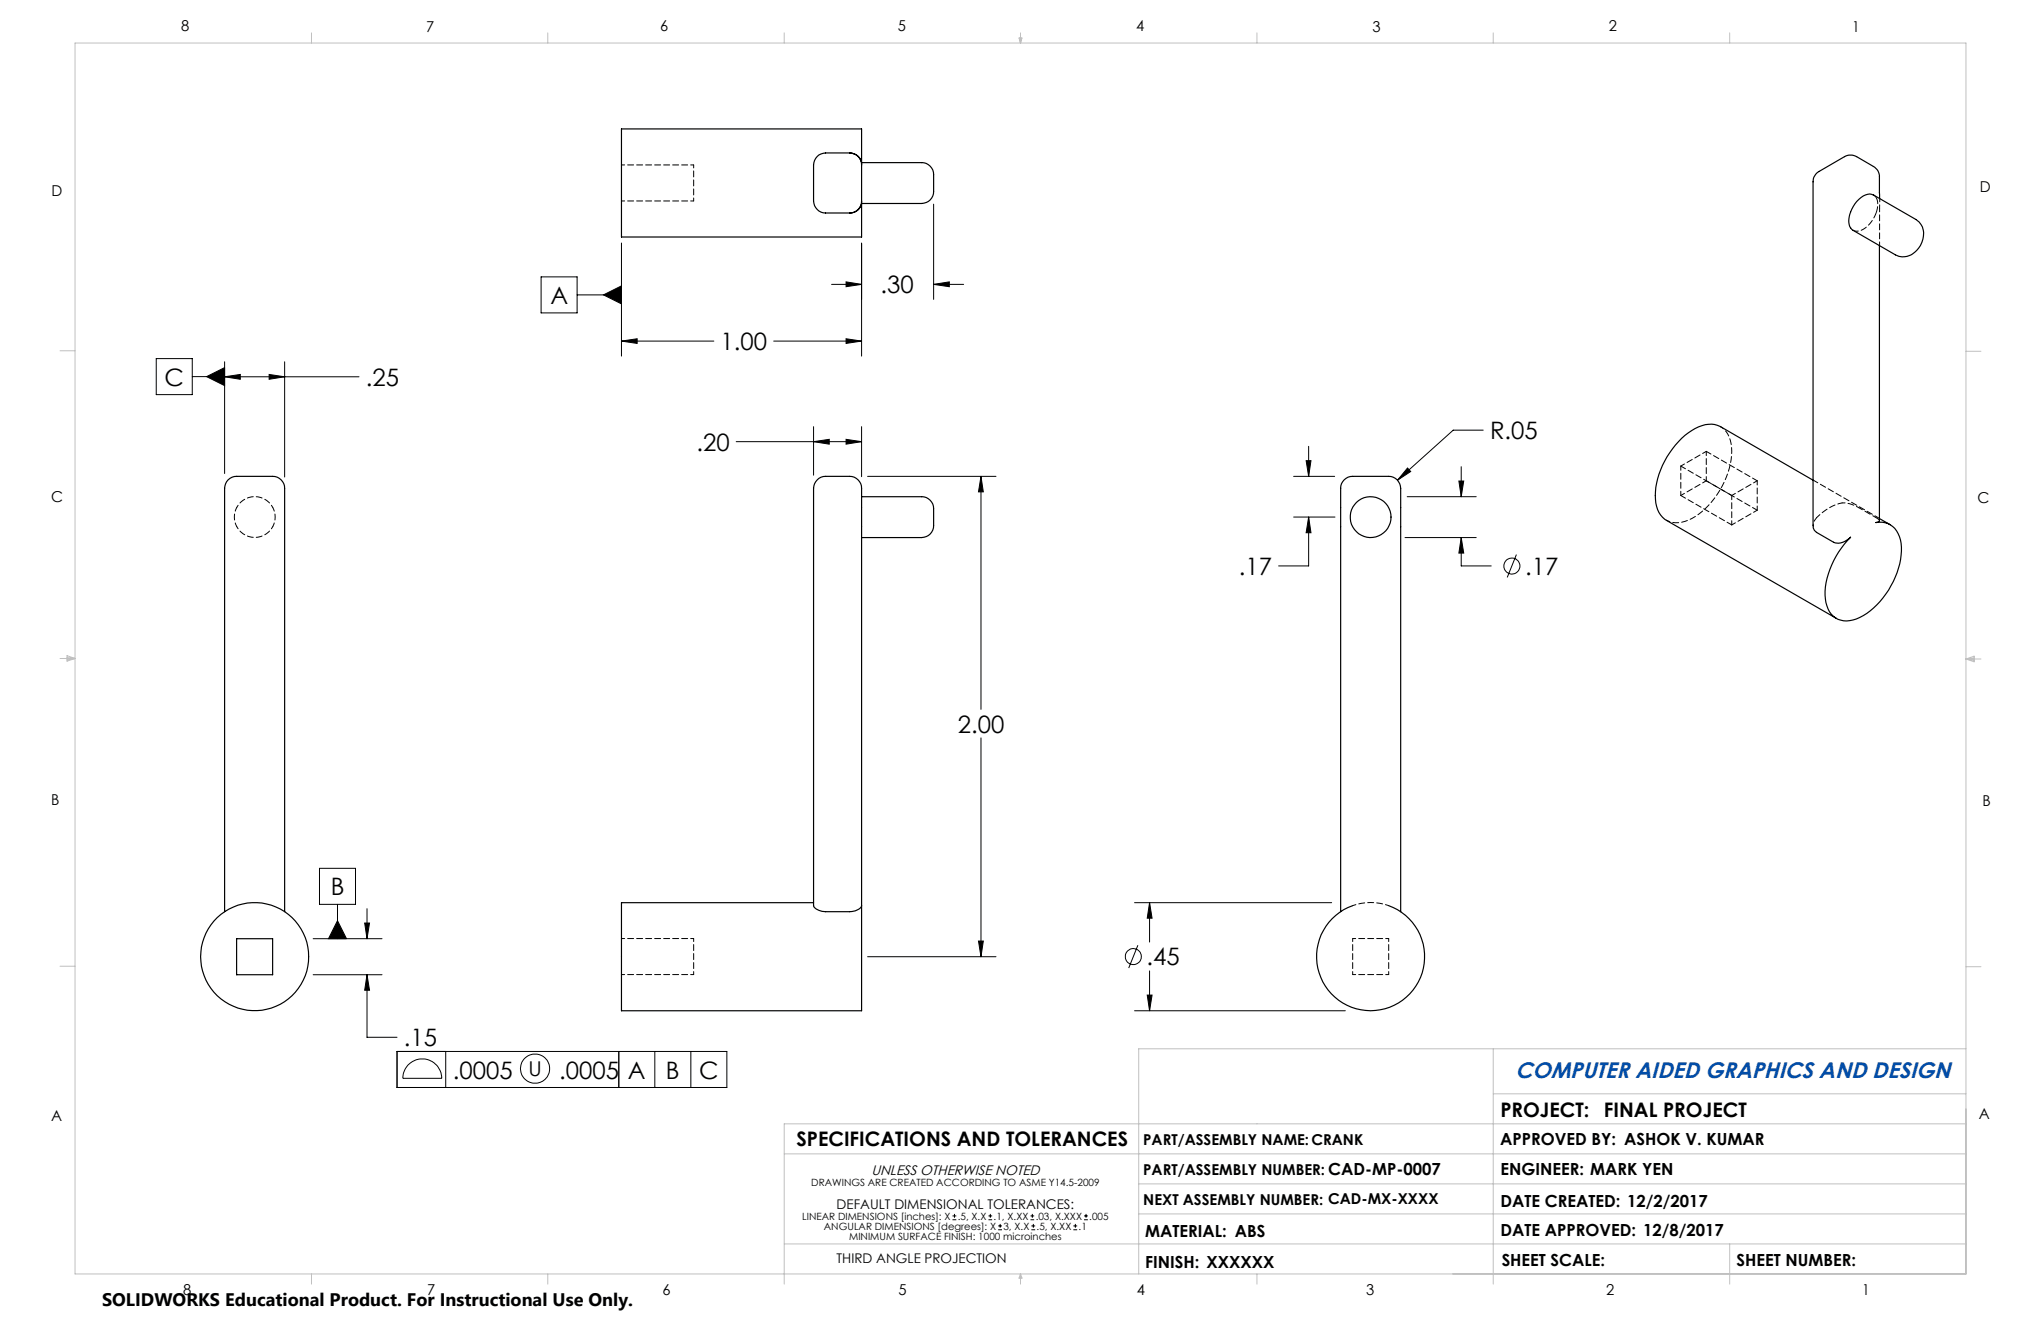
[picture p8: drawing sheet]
<svg xmlns="http://www.w3.org/2000/svg" width="432mm" height="279mm" viewBox="0 0 432 279" stroke-linecap="round" stroke-linejoin="round" font-family="sans-serif">
<g fill="none" stroke="#000" stroke-width=".21">
<path d="M114.5 58.6h7.6v7.6h-7.6zM131.5 51.4v23.9M179 59.6l3.3 .5-3.3 .5zM182.3 51.4v23.9M197.5 43.2v20.1M33.1 75.8h7.6v7.7h-7.6zM40.7 79.7h6.8M43.7 79.7l3.8-1.9v3.8zM47.5 79.7l3.3-.5v1zM47.5 76.5v23.7M47.5 79.7h28.5M56.9 79.2l3.3 .5-3.3 .5z"/>
<path d="M60.2 76.5v24.4M122.1 62.4h9.4M127.7 62.4l3.8-1.9v3.8zM131.5 72.1l3.3-.5v1zM131.5 72.1h19.5M163.7 72.1h18.6M175.9 60.1h6.4M179 71.6l3.3 .5-3.3 .5zM197.5 60.1h6.4M197.5 60.1l3.3-.5v1zM155.8 93.4h26.5M172.1 93.4l3.3-.5v1z"/>
<path d="M172.1 90.2v10.3M179 92.9l3.3 .5-3.3 .5zM182.3 90.2v10.6M276.3 97.4h1.1l-.5 3.4zM276.9 94.4v6.4M297.8 99l.6 .7-2.7 1.9zM309.1 98.7v6.4M313.8 91h-6.4l-11.7 10.6M183.6 100.8h27.1M207.5 100.8l.5 3.2h-1zM207.5 100.8v49.2M273.7 100.8h8.7"/>
<path d="M273.7 109.4h8.7M276.9 109.4l.5 3.3h-1.1zM276.9 109.4v10.3h-6.4M297.3 113.7h15M297.7 105.1h14.6M308.6 101.7h1.1l-.6 3.4zM309.1 113.7l.6 3.3h-1.1zM309.1 113.7v6h6.4M320.8 117.3l-1.9 4.8M207.5 156.1v46.3M66.3 198.5h14.5M67.6 183.7h7.6v7.6h-7.6z"/>
<path d="M71.4 194.7l1.9 3.8h-3.8zM71.4 191.3v7.2M77.2 195.2h1l-.6 3.3zM77.6 192.2v6.3M207 199h1l-.5 3.4zM240 190.9h41.7M240.7 199.9l-1.9 4.9M243.2 190.9l.5 3.3h-1zM243.2 190.9v8.3M66.3 206.2h14.5M77.6 206.2l.6 3.2h-1zM77.6 206.2v13.2h6.4"/>
<path d="M183.6 202.4h27.1M240 213.8h44.6M242.7 210.5h1l-.5 3.3zM243.2 205.4v8.4M84 222.4h69.8v7.6h-69.8zM86.4 225.2a4.1 4.1 0 0 1 4.5-.9 4.1 4.1 0 0 1 2.6 3.8h-8.3a4.2 4.2 0 0 1 1.2-2.9zM94.3 222.4v7.6M130.9 222.4v7.6M138.5 222.4v7.6M146.2 222.4v7.6M201.5 258h.8M201.5 257.2h.8"/>
<path d="M201.9 256.8v.8M209.1 258h.8M209.1 257.2h.8M209.5 256.8v.8M211.2 259.3h.8M211.6 258.9v.8M218 258h.8M218 257.2h.8M218.2 259.3h.8M218.4 256.8v.8M218.6 258.9v.8M227.1 259.3h.8"/>
<path d="M227.5 258.9v.8M229.3 258h.9M229.3 257.2h.9M229.8 256.8v.8M211.2 260.1h.8M218.2 260.1h.8M227.1 260.1h.8"/>
<circle cx="319.9" cy="119.7" r="1.69"/>
<circle cx="239.8" cy="202.3" r="1.69"/>
<circle cx="113.2" cy="226" r="3.1"/>
</g>
<g fill="none" stroke="#c0c0c0" stroke-width=".21">
<path d="M15.9 9.1h400v260.4h-400zM65.9 6.9v2.2M115.9 6.9v2.2M165.9 6.9v2.2M215.6 8h.6l-.3 1.1zM215.7 8l.2 1.1M215.9 6.9v2.2M216 8l-.1 1.1M265.9 6.9v2.2M315.9 6.9v2.2M365.9 6.9v2.2M12.7 74.2h3.2"/>
<path d="M415.9 74.3h3.2M12.7 139.3h3.2M14.2 139.1l1.7 .2M14.2 138.7l1.7 .6-1.7 .5zM15.9 139.3l-1.7 .3M415.9 139.4h3.2M415.9 139.4l1.8-.6v1.2zM415.9 139.4l1.8 .3M417.7 139.2l-1.8 .2M12.7 204.4h3.2M415.9 204.5h3.2M315.9 221.8v49.8"/>
<path d="M315.9 231.4h100M415.9 221.8h-175v47.7M415.9 237.7h-250v33.9M165.9 244.1h250M240.9 250.4h175M240.9 256.8h175M65.9 269.5v2.1M115.9 269.5v2.1M165.9 263.1h250M215.9 269.5v2.1M215.9 269.5l.3 .8h-.6zM265.9 269.5v2.1"/>
<path d="M365.9 263.1v8.5"/>
</g>
<g fill="#000">
<path d="M71.4 194.7l1.9 3.8h-3.8zM43.7 79.7l3.8-1.9v3.8zM127.7 62.4l3.8 1.9v-3.8z"/>
<path d="M207 199h1l-.5 3.4zM207.5 100.8l.5 3.2h-1zM179 92.9l3.3 .5-3.3 .5zM172.1 93.4l3.3-.5v1zM242.7 210.5h1l-.5 3.3zM243.2 190.9l.5 3.3h-1zM309.1 113.7l.6 3.3h-1.1zM308.6 101.7h1.1l-.6 3.4zM276.9 109.4l.5 3.3h-1.1zM276.3 97.4h1.1l-.5 3.4zM297.8 99l-2.1 2.6 2.7-1.9zM47.5 79.7l3.3-.5v1zM56.9 79.2l3.3 .5-3.3 .5zM77.6 206.2l.6 3.2h-1zM77.2 195.2h1l-.6 3.3zM131.5 72.1l3.3-.5v1zM179 71.6l3.3 .5-3.3 .5zM179 59.6l3.3 .5-3.3 .5zM197.5 60.1l3.3-.5v1z"/>
</g>
<g fill="none" stroke="#000" stroke-width=".25">
<path d="M179.8 32.3a2.59 2.59 0 0 1 2.5 2.1M182.3 34.4h12.7a2.66 2.66 0 0 1 2.5 3.2v2a2.81 2.81 0 0 1-2.5 3.4h-12.7M182.3 34.9a2.53 2.53 0 0 0-2.6-2.6h-5a2.59 2.59 0 0 0-2.6 2.6v7.6a2.59 2.59 0 0 0 2.6 2.5h5a2.53 2.53 0 0 0 2.6-2.5M182.3 34.4v.5M182.3 34.4v-7.1h-50.8v22.8h50.8v-7.1M182.3 34.9v7.6M182.3 42.5v.5M182.3 43a2.51 2.51 0 0 1-2.5 2M392.8 42.6a3.2 3.2 0 0 1 3.5-1.4l9 5.2a4.1 4.1 0 0 1 .6 6.1 3.9 3.9 0 0 1-4.9 1.4l-9-5.2a3.1 3.1 0 0 1-.5-3.8l.6-1.2zM397.6 52v58.2l-.7 .3a4.3 4.3 0 0 1 5.2 3.7 16.1 16.1 0 0 1-3.7 12.3 11.5 11.5 0 0 1-7.7 4.8 4.4 4.4 0 0 1-4.4-3.9 15.5 15.5 0 0 1 3.3-11.5l1.9-2.3a3.4 3.4 0 0 1-3.6 1.1l-3.6-2.1-.4-.4-.3-.5v-.5M397.7 42l-.1-4.6a2.38 2.38 0 0 0-1.3-2.2l-3.5-2.1a2.7 2.7 0 0 0-2.6 0l-5.4 3.2a2.57 2.57 0 0 0-1.2 2.2v72.7M172.9 101.5a2.32 2.32 0 0 1 1.8-.7h5a2.53 2.53 0 0 1 2.6 2.5v88.3a2.43 2.43 0 0 1-2.6 1.2h-5a2.85 2.85 0 0 1-2.6-1.2v-88.3a2.54 2.54 0 0 1 .8-1.8z"/>
<path d="M182.3 105.1h12.7a2.7 2.7 0 0 1 2.5 3.3v1.6a2.95 2.95 0 0 1-2.5 3.7h-12.7M383.6 101.6l-19.6-11.4a5.9 5.9 0 0 0-6.1 .9 17.5 17.5 0 0 0-7.7 14.5 5.2 5.2 0 0 0 2.4 4.5l35.9 20.7M397.6 109.7l2.3 1.3M47.5 192.8v-89.5a2.53 2.53 0 0 1 2.6-2.5h7.6a2.53 2.53 0 0 1 2.5 2.5v89.5M50.1 198.5h7.6v7.7h-7.6zM172.1 190.9h-40.6v22.9h50.8v-22.2M283.6 192.8v-89.5a2.53 2.53 0 0 1 2.6-2.5h7.6a2.53 2.53 0 0 1 2.5 2.5v89.5M286.2 191.6a11.4 11.4 0 0 0-5.4 17.5 11.4 11.4 0 0 0 18.4 0 11.4 11.4 0 0 0-5.4-17.5"/>
<circle cx="290" cy="109.4" r="4.3"/>
<circle cx="53.9" cy="202.3" r="11.4"/>
</g>
<g fill="none" stroke="#000" stroke-width=".21" stroke-dasharray="1.3 .6" stroke-dashoffset=".6">
<path d="M146.8 34.9h-15.3M146.8 42.5v-7.6M146.8 42.5h-15.3M397.7 44v-2M389.7 106.4l1.6 .2 2 .8M146.8 198.5h-15.3M286.2 191.5a11.4 11.4 0 0 1 7.6 0M286.2 198.5h7.6M293.8 198.5v7.6M146.8 206.1v-7.6M146.8 206.1h-15.3M286.2 206.1v-7.6"/>
<path d="M293.8 206.1h-7.6"/>
</g>
<path d="M396.9 41.7l-.5-.5M355.6 98.6l5.4-3.1M361 95.5v6.2M50.1 111.4a4.3 4.3 0 0 1 0-4.1M57.7 107.3a4.3 4.3 0 0 1 0 4.1M355.6 104.8v-6.2M361 101.7l-5.4 3.1M366.4 111v-6.2M366.4 104.8l5.4-3.1M371.8 107.9l-5.4 3.1M371.8 101.7v6.2" fill="none" stroke="#000" stroke-width=".21" stroke-dasharray="1.3 .6" stroke-dashoffset=".4"/>
<path d="M50.1 107.3a4.3 4.3 0 0 1 7.6 0M57.7 111.4a4.3 4.3 0 0 1-7.6 0" fill="none" stroke="#000" stroke-width=".21" stroke-dasharray="1.3 .6" stroke-dashoffset=".7"/>
<path d="M396.9 45.1a4 4 0 0 0 0-3.4" fill="none" stroke="#000" stroke-width=".21" stroke-dasharray="1.3 .6" stroke-dashoffset="-.1"/>
<path d="M392.1 48.7a2.66 2.66 0 0 0 3-.9l1.2-1.5 .6-1.2M366.4 104.8l-10.8-6.2M366.4 111l-10.8-6.2M371.8 107.9l-10.8-6.2M371.8 101.7l-10.8-6.2M397.7 109.7l-14.1-8.2" fill="none" stroke="#000" stroke-width=".21" stroke-dasharray="1.3 .6" stroke-dashoffset=".1"/>
<path d="M383.6 111.2l.2-1 .5-.7" fill="none" stroke="#000" stroke-width=".21" stroke-dasharray="1.3 .6" stroke-dashoffset=".9"/>
<path d="M397.7 51.9v-7.9M364 90.2a6.1 6.1 0 0 1 2.3 6.1 17.5 17.5 0 0 1-9.1 13.7 5.1 5.1 0 0 1-4.6 0M393.3 107.4l3.6 2.1M396.9 109.5l.7 .6" fill="none" stroke="#000" stroke-width=".21" stroke-dasharray="1.3 .6" stroke-dashoffset=".5"/>
<path d="M384.3 109.5a10.6 10.6 0 0 1 5.4-3.1" fill="none" stroke="#000" stroke-width=".21" stroke-dasharray="1.3 .6" stroke-dashoffset=".3"/>
<path d="M182.3 34.4h.1" fill="none" stroke="#000" stroke-width=".21" stroke-dasharray="1.3 .6"/>
<g font-size="5.1">
<text x="116.4" y="64.3">A</text>
<text x="186.3" y="62">.30</text>
<text x="152.5" y="74">1.00</text>
<text x="34.8" y="81.6">C</text>
<text x="77.4" y="81.6">.25</text>
<text x="147.3" y="95.3">.20</text>
<text x="315.2" y="92.9">R.05</text>
<text x="262.1" y="121.6">.17</text>
<text x="322.7" y="121.6">.17</text>
<text x="202.6" y="154.9">2.00</text>
<text x="70" y="189.4">B</text>
<text x="242.6" y="204.2">.45</text>
<text x="85.4" y="221.3">.15</text>
<text x="95.8" y="228.1">.0005</text>
<text x="118.3" y="228.2">.0005</text>
<text x="132.9" y="228.1">A</text>
<text x="140.9" y="228.1">B</text>
<text x="147.9" y="228.1">C</text>
</g>
<text font-size="4.7" fill="#024da8" x="320.6" y="228">COMPUTER AIDED GRAPHICS AND DESIGN</text>
<text font-size="4.3" x="111.8" y="227.5">U</text>
<g font-size="4.2">
<text x="317.4" y="236.3">PROJECT:</text>
<text x="339.3" y="236.3">FINAL PROJECT</text>
<text x="168.5" y="242.4">SPECIFICATIONS AND TOLERANCES</text>
</g>
<text font-size="3.8" x="21.6" y="276.3">SOLIDWORKS Educational Product. For Instructional Use Only.</text>
<g font-size="3.5">
<text x="317.4" y="242.2">APPROVED BY: ASHOK V. KUMAR</text>
<text x="317.4" y="248.5">ENGINEER: MARK YEN</text>
<text x="317.4" y="255.3">DATE CREATED: 12/2/2017</text>
<text x="242.3" y="261.6">MATERIAL: ABS</text>
<text x="317.4" y="261.4">DATE APPROVED: 12/8/2017</text>
<text x="242.3" y="268.1">FINISH: XXXXXX</text>
<text x="317.7" y="267.8">SHEET SCALE:</text>
<text x="367.4" y="267.8">SHEET NUMBER:</text>
</g>
<g font-size="3.2">
<text x="38.3" y="6.7">8</text>
<text x="90.2" y="6.7">7</text>
<text x="139.7" y="6.5">6</text>
<text x="190" y="6.5">5</text>
<text x="240.4" y="6.5">4</text>
<text x="290.4" y="6.7">3</text>
<text x="340.4" y="6.5">2</text>
<text x="391.9" y="6.7">1</text>
<text x="10.9" y="41.6">D</text>
<text x="418.9" y="40.7">D</text>
<text x="10.9" y="106.3">C</text>
<text x="418.4" y="106.4">C</text>
<text x="10.8" y="170.2">B</text>
<text x="419.4" y="170.6">B</text>
<text x="10.8" y="237.2">A</text>
<text x="418.6" y="236.8">A</text>
<text x="241.9" y="242.2">PART/ASSEMBLY NAME:CRANK</text>
<text x="241.9" y="248.5">PART/ASSEMBLY NUMBER: CAD-MP-0007</text>
<text x="241.9" y="254.8">NEXT ASSEMBLY NUMBER: CAD-MX-XXXX</text>
<text x="38.8" y="273.8">8</text>
<text x="90.4" y="273.8">7</text>
<text x="140.2" y="273.8">6</text>
<text x="190.1" y="273.9">5</text>
<text x="240.5" y="273.8">4</text>
<text x="289" y="273.9">3</text>
<text x="339.8" y="273.9">2</text>
<text x="394" y="273.9">1</text>
</g>
<text font-size="2.9" x="184.4" y="248.6">UNLESS OTHERWISE NOTED</text>
<g font-size="2.8">
<text x="177" y="255.7">DEFAULT DIMENSIONAL TOLERANCES:</text>
<text x="177" y="267.1">THIRD ANGLE PROJECTION</text>
</g>
<g font-size="2.1">
<text x="171.6" y="250.9">DRAWINGS ARE CREATED ACCORDING TO ASME Y14.5-2009</text>
<text x="169.7" y="257.9">LINEAR DIMENSIONS [inches]: X</text>
<text x="202.6" y="257.9">.5, X.X</text>
<text x="210.2" y="257.9">.1, X.XX</text>
<text x="219.1" y="257.9">.03, X.XXX</text>
<text x="230.5" y="257.9">.005</text>
<text x="174.3" y="260.1">ANGULAR DIMENSIONS [degrees]: X</text>
<text x="179.7" y="262.2">MINIMUM SURFACE FINISH: 1000 microinches</text>
<text x="212.3" y="260.1">3, X.X</text>
<text x="219.3" y="260.1">.5, X.XX</text>
<text x="228.2" y="260.1">.1</text>
</g>
</svg>
